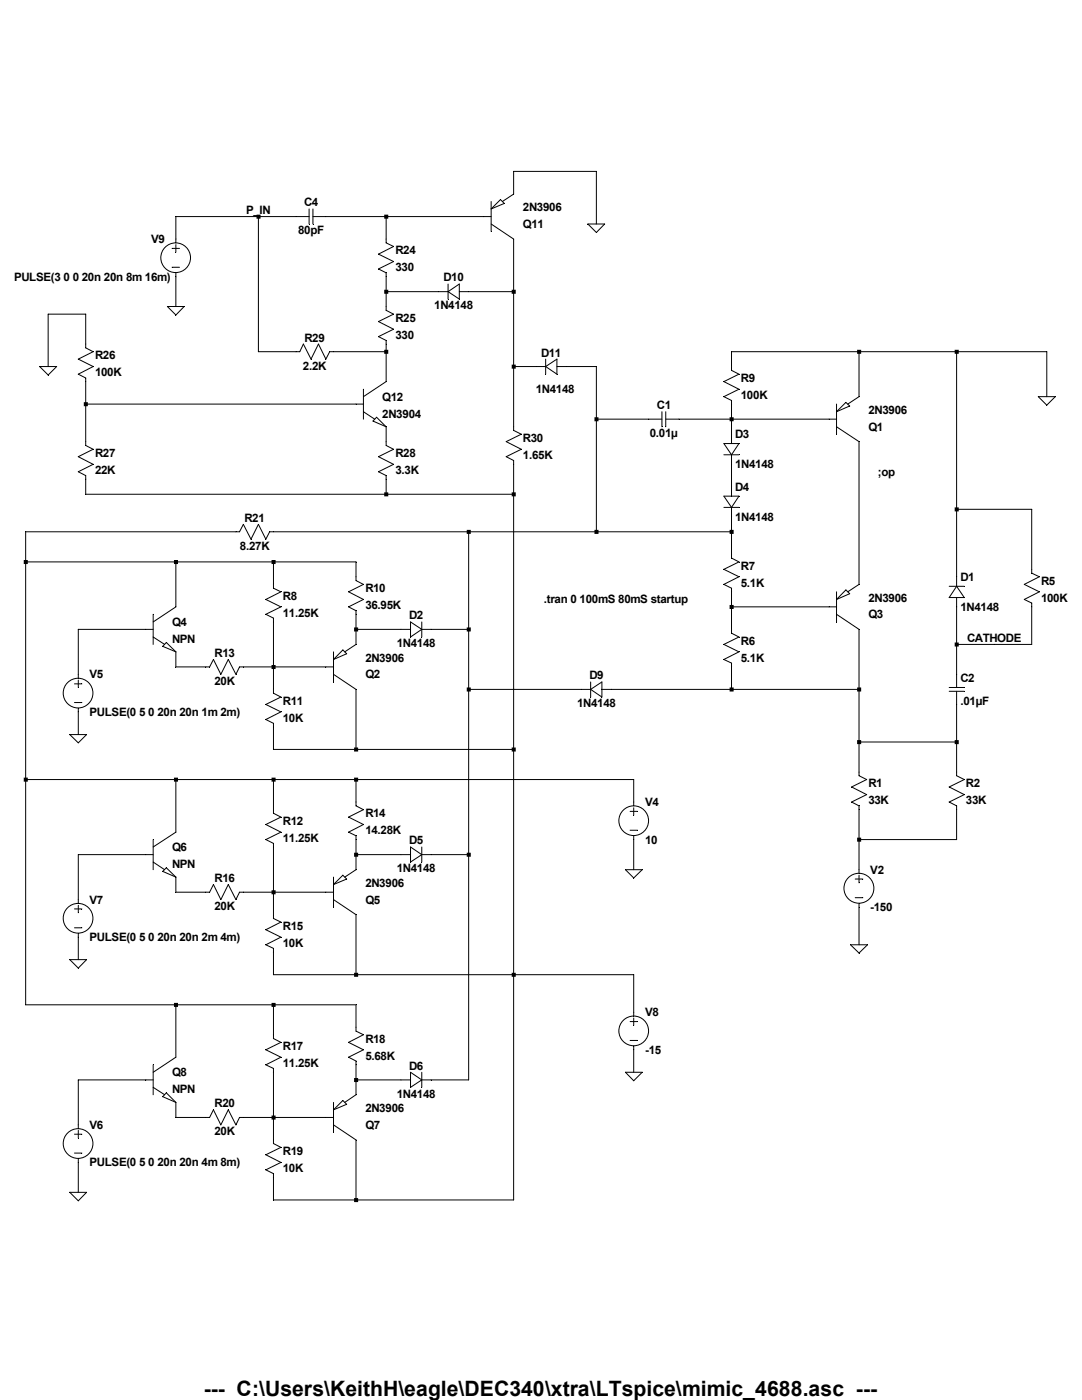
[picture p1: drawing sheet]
<svg xmlns="http://www.w3.org/2000/svg" width="216mm" height="279mm" viewBox="0 0 216 279" stroke-linecap="round" stroke-linejoin="round" font-family="sans-serif">
<g fill="none" stroke="#000" stroke-width=".2">
<path d="M34.3 49.6h1.5M34.3 53.3h1.5M35.1 48.8v1.5M35.1 54.4v6.8M51.6 43.2v27h8.2l.7-1.5 1.6 3 1.4-3 1.5 3 .8-1.5h11.2M61.7 43.2h-26.6v5.3M61.7 41.7v3M62.4 43.2h35.6M62.4 41.7v3M77 43.2v5.3l1.5 .7-3 1.5 3 1.5-3 1.5 1.5 .7v7.5l1.5 .8-3 1.5 3 1.5-3 1.5 1.5 .7v8.3l-4.5 3M77 58.2h12.4M89.4 56.7v3"/>
<path d="M89.4 58.2l2.3-1.5v3zM91.7 58.2h10.8M98 44.7l4.5 3v38.2l1.5 .8-3 1.4 3 1.6-3 1.4 1.5 .8v147.6h-47.9v-5.3l-1.6-.7 3-1.5-3-1.5 3-1.5-1.4-.8v-15l-1.6-.7 3-1.5-3-1.5 3-1.5-1.4-.7v-6.8M98 41.7l1.9-1.9 .7 .8zM98 40.2v6M100.2 40.2l2.3-1.5v-4.5h16.5v10.5M117.3 44.7h3.3l-1.6 1.7zM7.9 73.2h3.4l-1.7 1.6zM9.6 73.2v-10.5h7.5v6.7l1.5 .8-3 1.5 3 1.5-3 1.5 1.5 .7v13.5l1.5 .8-3 1.4 3 1.6-3 1.4 1.5 .8v3.7h85.4M33.4 61.2h3.3l-1.6 1.7zM72.5 77.7v6M102.5 73.2h6.4"/>
<path d="M108.9 71.7v3M108.9 73.2l2.2-1.5v3zM111.1 73.2h7.9v32.9M171.4 70.2v9l-2.2 1.4M190.9 70.2v46.8M207.2 79.2h3.4l-1.7 1.7zM208.9 79.2v-9h-62.9v3.7l1.4 .8-3 1.5 3 1.5-3 1.5 1.6 .7v8.6M17.1 80.6h55.4M72.5 82.2l2.3 1.5M75.1 83.3l1.9 1.9-2.6-1.2zM77 85.2v3.7l1.5 .8-3 1.4 3 1.6-3 1.4 1.5 .8v3.7M119 83.7h13.1"/>
<path d="M132.1 82.2v3M132.8 83.7h34.1M132.8 82.2v3M144.4 90.8h3M144.4 88.5h3l-1.4 2.3zM144.4 99h3l-1.4 2.3zM146 90.8v8.2M166.9 80.6v6.1M166.9 85.2l4.5 2.9v28.5l-2.2 1.5M168.8 80.3l.7 .7-2.6 1.2zM5.1 112.1h65.9v3.8l1.5 .7-2.9 1.5 2.9 1.5-2.9 1.5 1.4 .8v6.7l-2.2 1.5M35.1 112.1v9l-4.5 3"/>
<path d="M54.6 112.1v5.3l1.4 .7-3 1.5 3 1.5-3 1.5 1.6 .8v14.9l1.4 .8-3 1.5 3 1.5-3 1.5 1.6 .8v5.2h47.9M93.5 106.1v109.4h-9.3M144.4 101.3h3M146 101.3v10.1l1.4 .7-3 1.5 3 1.5-3 1.5 1.6 .8v9l1.4 .7-3 1.5 3 1.5-3 1.5 1.6 .7v5.3M146 106.1h-92.2l-.8 1.5-1.4-3-1.5 3-1.5-3-.8 1.5h-42.7v94.4h65.9v5.3l1.5 .7-2.9 1.5 2.9 1.5-2.9 1.5 1.4 .8v6.7l-2.2 1.5M166.9 118.1v6M168.8 117.7l.7 .8-2.6 1.1zM189.4 117h3M190.9 119.3v17.9M190.9 101.6h15v12.8l1.5 .7-3 1.5 3 1.5-3 1.5 1.5 .8v8.2h-15M190.9 117l1.5 2.3h-3zM14.9 136.5h1.4"/>
<path d="M15.6 135.7v1.5M30.6 125.6h-15v9.7M30.6 127.1l2.3 1.5M30.6 122.6v6M33.2 128.2l1.9 1.9-2.6-1.1zM35.1 130.1v3h6.7l.8-1.5 1.5 3 1.5-3 1.5 3 .7-1.5h18.7M66.5 130.1v6M66.5 134.6l4.5 3v12M68.4 129.7l.8 .8-2.7 1.1zM71 125.6h10.9M81.9 124.1l2.3 1.5-2.3 1.5zM84.2 124.1v3"/>
<path d="M84.2 125.6h9.3M93.5 137.6h24.4M117.9 136.1v3M117.9 137.6l2.2-1.5v3zM120.1 137.6h51.3M146 121.1h20.9M166.9 122.6l4.5 3v29.2l1.5 .8-3 1.5 3 1.5-3 1.5 1.5 .7v13.5M189.4 137.2h3M189.4 138h3M190.9 138v16.8l1.5 .8-3 1.5 3 1.5-3 1.5 1.5 .7v6.8h-19.5M5.1 155.6h121.3v5.2M13.9 146.6h3.4l-1.7 1.7z"/>
<path d="M14.9 140.2h1.4M15.6 141.4v5.2M35.1 155.6v10.5l-4.5 2.9M54.6 155.6v6.7l1.4 .8-3 1.4 3 1.6-3 1.5 1.6 .7v15l1.4 .7-3 1.5 3 1.5-3 1.6 1.6 .7v5.2h71.8v8.3M71 155.6v5.2l1.5 .8-2.9 1.5 2.9 1.4-2.9 1.6 1.4 .7v6.8l-2.2 1.4M171.4 148.1h19.5M30.6 167.6v6M30.6 170.6h-15v9.7M30.6 172l2.3 1.6M33.2 173.2l1.9 1.8-2.6-1.1zM35.1 175v3.1h6.7l.8-1.6 1.5 3 1.5-3 1.5 3 .7-1.4h18.7M66.5 175v6.1"/>
<path d="M66.5 179.5l4.5 3v12M68.4 174.7l.8 .7-2.7 1.1zM71 170.6h10.9M81.9 169l2.3 1.6-2.3 1.4zM84.2 169v3M84.2 170.6h9.3M124.8 173.6h3.3l-1.7 1.6zM125.7 161.9h1.5M125.7 165.7h1.5M126.4 161.2v1.5M126.4 166.8v6.8M170.6 175.4h1.6"/>
<path d="M170.6 179.2h1.6M171.4 174.7v1.5M13.9 191.5h3.4l-1.7 1.7zM14.9 181.4h1.4M14.9 185.2h1.4M15.6 180.7v1.5M15.6 186.3v5.2M169.7 188.6h3.4l-1.7 1.6zM171.4 180.3v8.3M30.6 212.5v6M30.6 215.5h-15v9.8M30.6 217l2.3 1.5"/>
<path d="M33.2 218.1l1.9 1.9-2.6-1.1zM35.1 200.5v10.5l-4.5 3M71 215.5h10.9M81.9 214l2.3 1.5-2.3 1.5zM84.2 214v3M124.8 214h3.3l-1.7 1.7zM125.7 203.9h1.5M125.7 207.6h1.5M126.4 203.2v1.4M126.4 208.7v5.3M13.9 238h3.4l-1.7 1.6zM14.9 226.4h1.4"/>
<path d="M14.9 230.1h1.4M15.6 225.6v1.5M15.6 231.2v6.8M35.1 220v3h6.7l.8-1.5 1.5 3 1.5-3 1.5 3 .7-1.5h18.7M66.5 220v6M66.5 224.5l4.5 3v12M66.5 221.5l1.9-1.9 .8 .8z"/>
<circle cx="35.1" cy="51.4" r="2.96"/>
<circle cx="15.6" cy="138.3" r="2.96"/>
<circle cx="126.4" cy="163.8" r="2.96"/>
<circle cx="171.4" cy="177.3" r="2.98"/>
<circle cx="15.6" cy="183.3" r="2.96"/>
<circle cx="126.4" cy="205.7" r="2.96"/>
<circle cx="15.6" cy="228.2" r="2.96"/>
</g>
<g fill="#000">
<path d="M70.7 239.1h.8v.8h-.8zM76.7 42.8h.8v.8h-.8zM76.7 57.8h.8v.8h-.8zM76.7 69.8h.8v.8h-.8zM76.7 98.3h.8v.8h-.8zM93.1 105.7h.8v.9h-.8zM93.1 125.2h.8v.8h-.8zM93.1 137.2h.8v.8h-.8zM93.1 170.2h.8v.8h-.8zM102.1 57.8h.8v.8h-.8zM102.1 72.8h.8v.8h-.8zM102.1 98.3h.8v.8h-.8zM102.1 149.2h.8v.8h-.8zM102.1 194.1h.8v.8h-.8zM118.6 83.3h.8v.8h-.8zM118.6 105.7h.8v.9h-.8zM145.6 83.3h.8v.8h-.8zM145.6 105.7h.8v.9h-.8zM145.6 120.7h.8v.8h-.8zM145.6 137.2h.8v.8h-.8zM171 69.8h.8v.8h-.8zM171 137.2h.8v.8h-.8zM171 147.7h.8v.8h-.8zM171 167.2h.8v.8h-.8zM190.5 69.8h.8v.8h-.8zM190.5 101.3h.8v.8h-.8zM190.5 128.2h.8v.8h-.8zM190.5 147.7h.8v.8h-.8z" fill-rule="evenodd"/>
<path d="M4.7 111.8h.8v.8h-.8zM4.7 155.2h.8v.8h-.8zM16.7 80.3h.8v.8h-.8zM34.7 111.8h.8v.8h-.8zM34.7 155.2h.8v.8h-.8zM34.7 200.2h.8v.8h-.8zM51.2 42.8h.8v.8h-.8zM54.2 111.8h.8v.8h-.8zM54.2 132.7h.8v.8h-.8zM54.2 155.2h.8v.8h-.8zM54.2 177.7h.8v.8h-.8zM54.2 200.2h.8v.8h-.8zM54.2 222.6h.8v.8h-.8zM70.7 125.2h.8v.8h-.8zM70.7 149.2h.8v.8h-.8zM70.7 155.2h.8v.8h-.8zM70.7 170.2h.8v.8h-.8zM70.7 194.1h.8v.8h-.8zM70.7 215.1h.8v.8h-.8z" fill-rule="evenodd"/>
</g>
<text font-size="4.2" x="40.7" y="278.7">--- C:\Users\KeithH\eagle\DEC340\xtra\LTspice\mimic_4688.asc ---</text>
<g font-size="2.3">
<text x="60.7" y="41.2">C4</text>
<text x="49.1" y="42.7">P_IN</text>
<text x="59.5" y="46.8">80pF</text>
<text x="104.4" y="45.5">Q11</text>
<text x="104.4" y="42.1">2N3906</text>
<text x="30.1" y="48.5">V9</text>
<text x="78.9" y="50.8">R24</text>
<text x="2.8" y="56">PULSE(3 0 0 20n 20n 8m 16m)</text>
<text x="78.9" y="54.1">330</text>
<text x="88.5" y="56.2">D10</text>
<text x="78.9" y="64.2">R25</text>
<text x="86.7" y="61.8">1N4148</text>
<text x="19" y="71.7">R26</text>
<text x="60.7" y="68.2">R29</text>
<text x="78.9" y="67.6">330</text>
<text x="107.9" y="71.2">D11</text>
<text x="19" y="75.1">100K</text>
<text x="60.5" y="73.7">2.2K</text>
<text x="147.8" y="76.2">R9</text>
<text x="76.3" y="80">Q12</text>
<text x="76.3" y="83.4">2N3904</text>
<text x="106.9" y="78.5">1N4148</text>
<text x="131.1" y="81.7">C1</text>
<text x="147.8" y="79.6">100K</text>
<text x="173.3" y="82.6">2N3906</text>
<text x="104.4" y="88.2">R30</text>
<text x="129.7" y="87.2">0.01µ</text>
<text x="146.7" y="87.5">D3</text>
<text x="173.3" y="86">Q1</text>
<text x="19" y="91.2">R27</text>
<text x="19" y="94.6">22K</text>
<text x="78.9" y="91.2">R28</text>
<text x="78.9" y="94.6">3.3K</text>
<text x="104.4" y="91.6">1.65K</text>
<text x="146.7" y="93.5">1N4148</text>
<text x="175.2" y="95">;op</text>
<text x="146.7" y="98">D4</text>
<text x="48.8" y="104.1">R21</text>
<text x="146.7" y="103.9">1N4148</text>
<text x="47.9" y="109.7">8.27K</text>
<text x="147.8" y="113.7">R7</text>
<text x="56.4" y="119.7">R8</text>
<text x="72.9" y="118.2">R10</text>
<text x="147.8" y="117.1">5.1K</text>
<text x="191.6" y="115.9">D1</text>
<text x="207.7" y="116.7">R5</text>
<text x="34.3" y="124.9">Q4</text>
<text x="56.4" y="123.1">11.25K</text>
<text x="72.9" y="121.5">36.95K</text>
<text x="81.6" y="123.6">D2</text>
<text x="108.5" y="120.4">.tran 0 100mS 80mS startup</text>
<text x="173.3" y="123.4">Q3</text>
<text x="173.3" y="120.1">2N3906</text>
<text x="191.6" y="121.9">1N4148</text>
<text x="207.7" y="120.1">100K</text>
<text x="34.3" y="128.3">NPN</text>
<text x="42.8" y="131.1">R13</text>
<text x="79.2" y="129.2">1N4148</text>
<text x="147.8" y="128.7">R6</text>
<text x="193" y="128.1">CATHODE</text>
<text x="17.9" y="135.4">V5</text>
<text x="42.8" y="136.7">20K</text>
<text x="72.9" y="135.4">Q2</text>
<text x="72.9" y="132">2N3906</text>
<text x="117.6" y="135.6">D9</text>
<text x="147.8" y="132">5.1K</text>
<text x="191.6" y="136.1">C2</text>
<text x="17.9" y="142.9">PULSE(0 5 0 20n 20n 1m 2m)</text>
<text x="56.4" y="140.6">R11</text>
<text x="115.1" y="141.2">1N4148</text>
<text x="191.6" y="140.6">.01µF</text>
<text x="56.4" y="144">10K</text>
<text x="128.7" y="160.9">V4</text>
<text x="173.3" y="157.1">R1</text>
<text x="173.3" y="160.5">33K</text>
<text x="192.7" y="157.1">R2</text>
<text x="192.7" y="160.5">33K</text>
<text x="56.4" y="164.6">R12</text>
<text x="56.4" y="168">11.25K</text>
<text x="72.9" y="163.1">R14</text>
<text x="72.9" y="166.5">14.28K</text>
<text x="34.3" y="169.8">Q6</text>
<text x="34.3" y="173.2">NPN</text>
<text x="81.6" y="168.5">D5</text>
<text x="128.7" y="168.4">10</text>
<text x="42.8" y="176">R16</text>
<text x="72.9" y="177">2N3906</text>
<text x="79.2" y="174.1">1N4148</text>
<text x="173.7" y="174.4">V2</text>
<text x="17.9" y="180.3">V7</text>
<text x="42.8" y="181.6">20K</text>
<text x="56.4" y="185.6">R15</text>
<text x="72.9" y="180.3">Q5</text>
<text x="173.7" y="181.9">-150</text>
<text x="17.9" y="187.8">PULSE(0 5 0 20n 20n 2m 4m)</text>
<text x="56.4" y="189">10K</text>
<text x="128.7" y="202.8">V8</text>
<text x="56.4" y="209.5">R17</text>
<text x="72.9" y="208.1">R18</text>
<text x="34.3" y="214.8">Q8</text>
<text x="56.4" y="212.9">11.25K</text>
<text x="72.9" y="211.5">5.68K</text>
<text x="81.6" y="213.5">D6</text>
<text x="128.7" y="210.3">-15</text>
<text x="34.3" y="218.2">NPN</text>
<text x="42.8" y="221">R20</text>
<text x="72.9" y="221.9">2N3906</text>
<text x="79.2" y="219.1">1N4148</text>
<text x="17.9" y="225.3">V6</text>
<text x="42.8" y="226.6">20K</text>
<text x="72.9" y="225.3">Q7</text>
<text x="17.9" y="232.8">PULSE(0 5 0 20n 20n 4m 8m)</text>
<text x="56.4" y="230.5">R19</text>
<text x="56.4" y="233.9">10K</text>
</g>
</svg>
